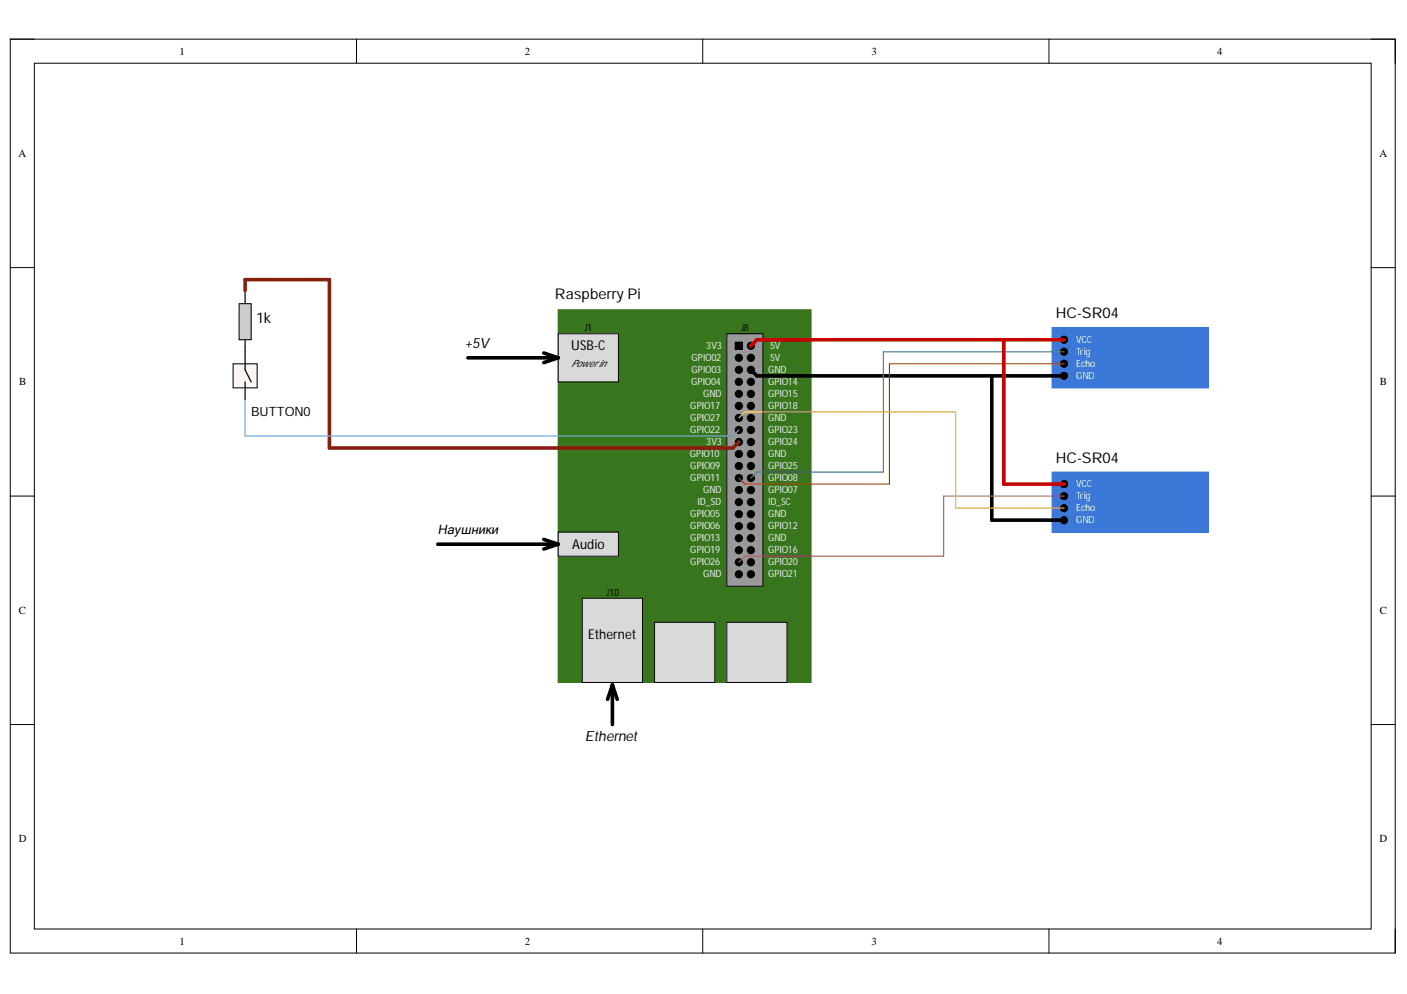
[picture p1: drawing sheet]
<svg xmlns="http://www.w3.org/2000/svg" width="297mm" height="210mm" viewBox="0 0 297 210" stroke-linecap="round" stroke-linejoin="round" font-family="sans-serif">
<path d="M2.2 8.3h292.4v193h-292.4z" fill="none" stroke="#000" stroke-width=".21"/>
<path d="M7.3 13.4h282.2v182.8h-282.2z" fill-rule="evenodd" fill="#fff"/>
<g fill="none" stroke="#000" stroke-width=".21">
<path d="M2.2 8.3h5.1M7.3 13.4h282.2v182.8h-282.2zM75.3 8.3v5M148.4 8.3v5M221.5 8.3v5.1M289.5 8.3h5.1v5.1M2.2 56.5h5.1M289.5 56.5h5.1M2.2 104.8h5.1M289.5 104.8h5.1M2.2 153h5.1M289.5 153h5.1"/>
<path d="M75.3 196.2v5.1M148.4 196.2v5.1M221.5 196.2v5.1M294.6 196.2v5.1"/>
</g>
<path d="M117.8 65.4h53.4v78.7h-53.4z" fill-rule="evenodd" fill="#38761d"/>
<path d="M117.8 65.4h53.4v78.7h-53.4z" fill="none" stroke="#38761d" stroke-width=".21"/>
<path d="M153.4 70.5h7.7v53.3h-7.7z" fill-rule="evenodd" fill="#999"/>
<g fill="none" stroke="#000" stroke-width=".21">
<path d="M153.4 70.5h7.7v53.3h-7.7zM155.2 72.3h1.5v1.5h-1.5z"/>
<circle cx="156" cy="78.1" r=".76"/>
<circle cx="156" cy="75.6" r=".76"/>
<circle cx="158.5" cy="73" r=".76"/>
<circle cx="158.5" cy="78.1" r=".76"/>
<circle cx="158.5" cy="75.6" r=".76"/>
<circle cx="156" cy="95.9" r=".76"/>
<circle cx="156" cy="98.4" r=".76"/>
<circle cx="156" cy="88.3" r=".76"/>
<circle cx="156" cy="85.7" r=".76"/>
<circle cx="156" cy="90.8" r=".76"/>
<circle cx="156" cy="93.3" r=".76"/>
<circle cx="156" cy="83.2" r=".76"/>
<circle cx="156" cy="80.6" r=".76"/>
<circle cx="158.5" cy="95.9" r=".76"/>
<circle cx="158.5" cy="98.4" r=".76"/>
<circle cx="158.5" cy="88.3" r=".76"/>
<circle cx="158.5" cy="85.7" r=".76"/>
<circle cx="158.5" cy="90.8" r=".76"/>
<circle cx="158.5" cy="93.3" r=".76"/>
<circle cx="158.5" cy="83.2" r=".76"/>
<circle cx="158.5" cy="80.6" r=".76"/>
<circle cx="156" cy="108.6" r=".76"/>
<circle cx="156" cy="111.1" r=".76"/>
<circle cx="156" cy="101" r=".76"/>
<circle cx="156" cy="103.5" r=".76"/>
<circle cx="156" cy="106" r=".76"/>
<circle cx="156" cy="116.2" r=".76"/>
<circle cx="156" cy="113.6" r=".76"/>
<circle cx="156" cy="118.7" r=".76"/>
<circle cx="158.5" cy="108.6" r=".76"/>
<circle cx="158.5" cy="111.1" r=".76"/>
<circle cx="158.5" cy="101" r=".76"/>
<circle cx="158.5" cy="103.5" r=".76"/>
<circle cx="158.5" cy="106" r=".76"/>
<circle cx="158.5" cy="116.2" r=".76"/>
<circle cx="158.5" cy="113.6" r=".76"/>
<circle cx="158.5" cy="118.7" r=".76"/>
<circle cx="156" cy="121.3" r=".76"/>
<circle cx="158.5" cy="121.3" r=".76"/>
</g>
<g fill="#000">
<circle cx="156" cy="78.1" r=".76"/>
<circle cx="156" cy="75.6" r=".76"/>
<circle cx="158.5" cy="73" r=".76"/>
<circle cx="158.5" cy="78.1" r=".76"/>
<circle cx="158.5" cy="75.6" r=".76"/>
<circle cx="156" cy="95.9" r=".76"/>
<circle cx="156" cy="98.4" r=".76"/>
<circle cx="156" cy="88.3" r=".76"/>
<circle cx="156" cy="85.7" r=".76"/>
<circle cx="156" cy="90.8" r=".76"/>
<circle cx="156" cy="93.3" r=".76"/>
<circle cx="156" cy="83.2" r=".76"/>
<circle cx="156" cy="80.6" r=".76"/>
<circle cx="158.5" cy="95.9" r=".76"/>
<circle cx="158.5" cy="98.4" r=".76"/>
<circle cx="158.5" cy="88.3" r=".76"/>
<circle cx="158.5" cy="85.7" r=".76"/>
<circle cx="158.5" cy="90.8" r=".76"/>
<circle cx="158.5" cy="93.3" r=".76"/>
<circle cx="158.5" cy="83.2" r=".76"/>
<circle cx="158.5" cy="80.6" r=".76"/>
<circle cx="156" cy="108.6" r=".76"/>
<circle cx="156" cy="111.1" r=".76"/>
<circle cx="156" cy="101" r=".76"/>
<circle cx="156" cy="103.5" r=".76"/>
<circle cx="156" cy="106" r=".76"/>
<circle cx="156" cy="116.2" r=".76"/>
<circle cx="156" cy="113.6" r=".76"/>
<circle cx="156" cy="118.7" r=".76"/>
<circle cx="158.5" cy="108.6" r=".76"/>
<circle cx="158.5" cy="111.1" r=".76"/>
<circle cx="158.5" cy="101" r=".76"/>
<circle cx="158.5" cy="103.5" r=".76"/>
<circle cx="158.5" cy="106" r=".76"/>
<circle cx="158.5" cy="116.2" r=".76"/>
<circle cx="158.5" cy="113.6" r=".76"/>
<circle cx="158.5" cy="118.7" r=".76"/>
<circle cx="156" cy="121.3" r=".76"/>
<circle cx="158.5" cy="121.3" r=".76"/>
</g>
<path d="M155.2 72.3h1.5v1.5h-1.5z" fill-rule="evenodd" fill="#000"/>
<path d="M117.8 70.5h12.8v10.1h-12.8z" fill-rule="evenodd" fill="#d9d9d9"/>
<path d="M117.8 70.5h12.8v10.1h-12.8z" fill="none" stroke="#000" stroke-width=".21"/>
<path d="M122.9 126.3h12.7v17.8h-12.7z" fill-rule="evenodd" fill="#d9d9d9"/>
<path d="M122.9 126.3h12.7v17.8h-12.7z" fill="none" stroke="#000" stroke-width=".21"/>
<path d="M138.2 131.4h12.7v12.7h-12.7z" fill-rule="evenodd" fill="#d9d9d9"/>
<path d="M138.2 131.4h12.7v12.7h-12.7z" fill="none" stroke="#000" stroke-width=".21"/>
<path d="M153.4 131.4h12.8v12.7h-12.8z" fill-rule="evenodd" fill="#d9d9d9"/>
<path d="M153.4 131.4h12.8v12.7h-12.8z" fill="none" stroke="#000" stroke-width=".21"/>
<path d="M98.8 75.6h19M114.8 74.5l3 1.1M117.8 75.6l-3 1M129.3 144.6v8.4M129.3 144.6l-1 3.1M129.3 144.6l1 3.1" fill="none" stroke="#000" stroke-width=".76"/>
<path d="M222.1 69.2h33v12.7h-33z" fill-rule="evenodd" fill="#3c78d8"/>
<path d="M222.1 69.2h33v12.7h-33z" fill="none" stroke="#3c78d8" stroke-width=".21"/>
<g fill="#000">
<circle cx="224.6" cy="71.7" r=".76"/>
<circle cx="224.6" cy="74.3" r=".76"/>
<circle cx="224.6" cy="76.8" r=".76"/>
<circle cx="224.6" cy="79.4" r=".76"/>
</g>
<g fill="none" stroke="#000" stroke-width=".21">
<circle cx="224.6" cy="71.7" r=".76"/>
<circle cx="224.6" cy="74.3" r=".76"/>
<circle cx="224.6" cy="76.8" r=".76"/>
<circle cx="224.6" cy="79.4" r=".76"/>
</g>
<path d="M158.5 78.1l1.3 1.3h64.8" fill="none" stroke="#000" stroke-width=".76"/>
<path d="M224.6 71.7h-64.8l-1.3 1.3" fill="none" stroke="#c00" stroke-width=".76"/>
<path d="M224.6 74.3h-38.1v25.4h-26.7l-1.3 1.3" fill="none" stroke="#45818e" stroke-width=".25"/>
<path d="M224.6 76.8h-36.8v25.4h-30.5l-1.3-1.2" fill="none" stroke="#b45f06" stroke-width=".25"/>
<path d="M222.1 99.7h33v12.7h-33z" fill-rule="evenodd" fill="#3c78d8"/>
<path d="M222.1 99.7h33v12.7h-33z" fill="none" stroke="#3c78d8" stroke-width=".21"/>
<g fill="#000">
<circle cx="224.6" cy="102.2" r=".76"/>
<circle cx="224.6" cy="107.3" r=".76"/>
<circle cx="224.6" cy="109.8" r=".76"/>
<circle cx="224.6" cy="104.8" r=".76"/>
</g>
<g fill="none" stroke="#000" stroke-width=".21">
<circle cx="224.6" cy="102.2" r=".76"/>
<circle cx="224.6" cy="107.3" r=".76"/>
<circle cx="224.6" cy="109.8" r=".76"/>
<circle cx="224.6" cy="104.8" r=".76"/>
</g>
<path d="M211.9 71.7v30.5h12.7" fill="none" stroke="#c00" stroke-width=".76"/>
<path d="M209.4 79.4v30.4h15.2" fill="none" stroke="#000" stroke-width=".76"/>
<path d="M157.3 117.5l-1.3 1.2M224.6 104.8h-25.4v12.7h-41.9" fill="none" stroke="#a64d79" stroke-width=".25"/>
<path d="M156 88.3l1.3-1.3h44.4v20.3h22.9" fill="none" stroke="#f1c232" stroke-width=".25"/>
<path d="M117.8 112.4h12.8v5.1h-12.8z" fill-rule="evenodd" fill="#d9d9d9"/>
<path d="M117.8 112.4h12.8v5.1h-12.8z" fill="none" stroke="#000" stroke-width=".21"/>
<path d="M92.4 114.9h25.4M114.8 113.9l3 1M117.8 114.9l-3 1" fill="none" stroke="#000" stroke-width=".76"/>
<path d="M49.2 76.8h5.1v5.1h-5.1z" fill-rule="evenodd" fill="#efefef"/>
<path d="M49.2 76.8h5.1v5.1h-5.1z" fill="none" stroke="#000" stroke-width=".21"/>
<path d="M51.7 61.6v2.5M51.7 71.7v6.4l1.3 2.5M51.7 80.6v3.8" fill="none" stroke="#000" stroke-width=".25"/>
<path d="M50.5 64.1h2.5v7.6h-2.5z" fill-rule="evenodd" fill="#ccc"/>
<path d="M50.5 64.1h2.5v7.6h-2.5z" fill="none" stroke="#000" stroke-width=".21"/>
<path d="M51.7 61.3v-2.2h17.8v35.5h85.2l1.3-1.3" fill="none" stroke="#85200c" stroke-width=".76"/>
<path d="M51.7 84.7v7.4h103l1.3-1.3" fill="none" stroke="#6fa8dc" stroke-width=".25"/>
<g font-size="3.1">
<text x="117.1" y="63.2">Raspberry Pi</text>
<text x="54" y="68.3">1k</text>
<text x="222.9" y="67.2">HC-SR04</text>
<text x="222.9" y="97.7">HC-SR04</text>
</g>
<g font-size="3">
<text x="98" y="73.5">+5V</text>
<text x="123.5" y="156.5">Ethernet</text>
</g>
<g font-size="2.9">
<text x="120.6" y="74">USB-C</text>
<text x="120.8" y="115.9">Audio</text>
<text x="124.2" y="134.9">Ethernet</text>
</g>
<g font-size="2.7">
<text x="53" y="87.9">BUTTON0</text>
<text x="92.4" y="112.8">Наушники</text>
</g>
<g font-size="2.3">
<text x="37.9" y="11.6">1</text>
<text x="110.8" y="11.6">2</text>
<text x="184" y="11.6">3</text>
<text x="257" y="11.6">4</text>
<text x="3.9" y="33.1">A</text>
<text x="291.2" y="33.1">A</text>
<text x="4.1" y="81.4">B</text>
<text x="291.3" y="81.4">B</text>
<text x="4" y="129.6">C</text>
<text x="291.3" y="129.6">C</text>
<text x="4" y="177.8">D</text>
<text x="291.2" y="177.8">D</text>
<text x="37.9" y="199.5">1</text>
<text x="110.8" y="199.5">2</text>
<text x="184" y="199.5">3</text>
<text x="257" y="199.5">4</text>
</g>
<g font-size="2.1">
<text x="123.4" y="69.9">J1</text>
<text x="156.5" y="69.9">J8</text>
<text x="120.6" y="77.5">Powerin</text>
<text x="128" y="125.8">J10</text>
</g>
<g font-size="2.1" fill="#efefef">
<text x="146" y="76.2">GPIO02</text>
<text x="149.1" y="73.7">3V3</text>
<text x="162.6" y="73.7">5V</text>
<text x="162.6" y="76.2">5V</text>
<text x="227.2" y="72.4">VCC</text>
<text x="227.2" y="74.9">Trig</text>
<text x="227.2" y="77.5">Echo</text>
<text x="145.9" y="81.4">GPIO04</text>
<text x="146" y="78.7">GPIO03</text>
<text x="148.4" y="83.9">GND</text>
<text x="162.1" y="78.7">GND</text>
<text x="162.1" y="81.4">GPIO14</text>
<text x="162.1" y="83.9">GPIO15</text>
<text x="227.2" y="80">GND</text>
<text x="145.7" y="86.4">GPIO17</text>
<text x="145.7" y="89">GPIO27</text>
<text x="162.1" y="86.4">GPIO18</text>
<text x="162.1" y="89">GND</text>
<text x="145.7" y="91.5">GPIO22</text>
<text x="149.1" y="94">3V3</text>
<text x="162.1" y="91.5">GPIO23</text>
<text x="162.1" y="94">GPIO24</text>
<text x="145.6" y="96.6">GPIO10</text>
<text x="145.7" y="99.1">GPIO09</text>
<text x="145.7" y="101.6">GPIO11</text>
<text x="162.1" y="96.6">GND</text>
<text x="162.1" y="99.1">GPIO25</text>
<text x="162.1" y="101.6">GPIO08</text>
<text x="147.3" y="106.7">ID_SD</text>
<text x="148.4" y="104.2">GND</text>
<text x="162.1" y="104.2">GPIO07</text>
<text x="162.1" y="106.7">ID_SC</text>
<text x="227.2" y="102.9">VCC</text>
<text x="227.2" y="105.4">Trig</text>
<text x="227.2" y="108">Echo</text>
<text x="145.7" y="109.2">GPIO05</text>
<text x="145.7" y="111.8">GPIO06</text>
<text x="162.1" y="109.2">GND</text>
<text x="162.1" y="111.8">GPIO12</text>
<text x="227.2" y="110.5">GND</text>
<text x="145.7" y="114.3">GPIO13</text>
<text x="145.7" y="116.8">GPIO19</text>
<text x="145.7" y="119.4">GPIO26</text>
<text x="162.1" y="114.3">GND</text>
<text x="162.1" y="116.8">GPIO16</text>
<text x="162.1" y="119.4">GPIO20</text>
<text x="148.4" y="121.9">GND</text>
<text x="162.1" y="121.9">GPIO21</text>
</g>
</svg>
